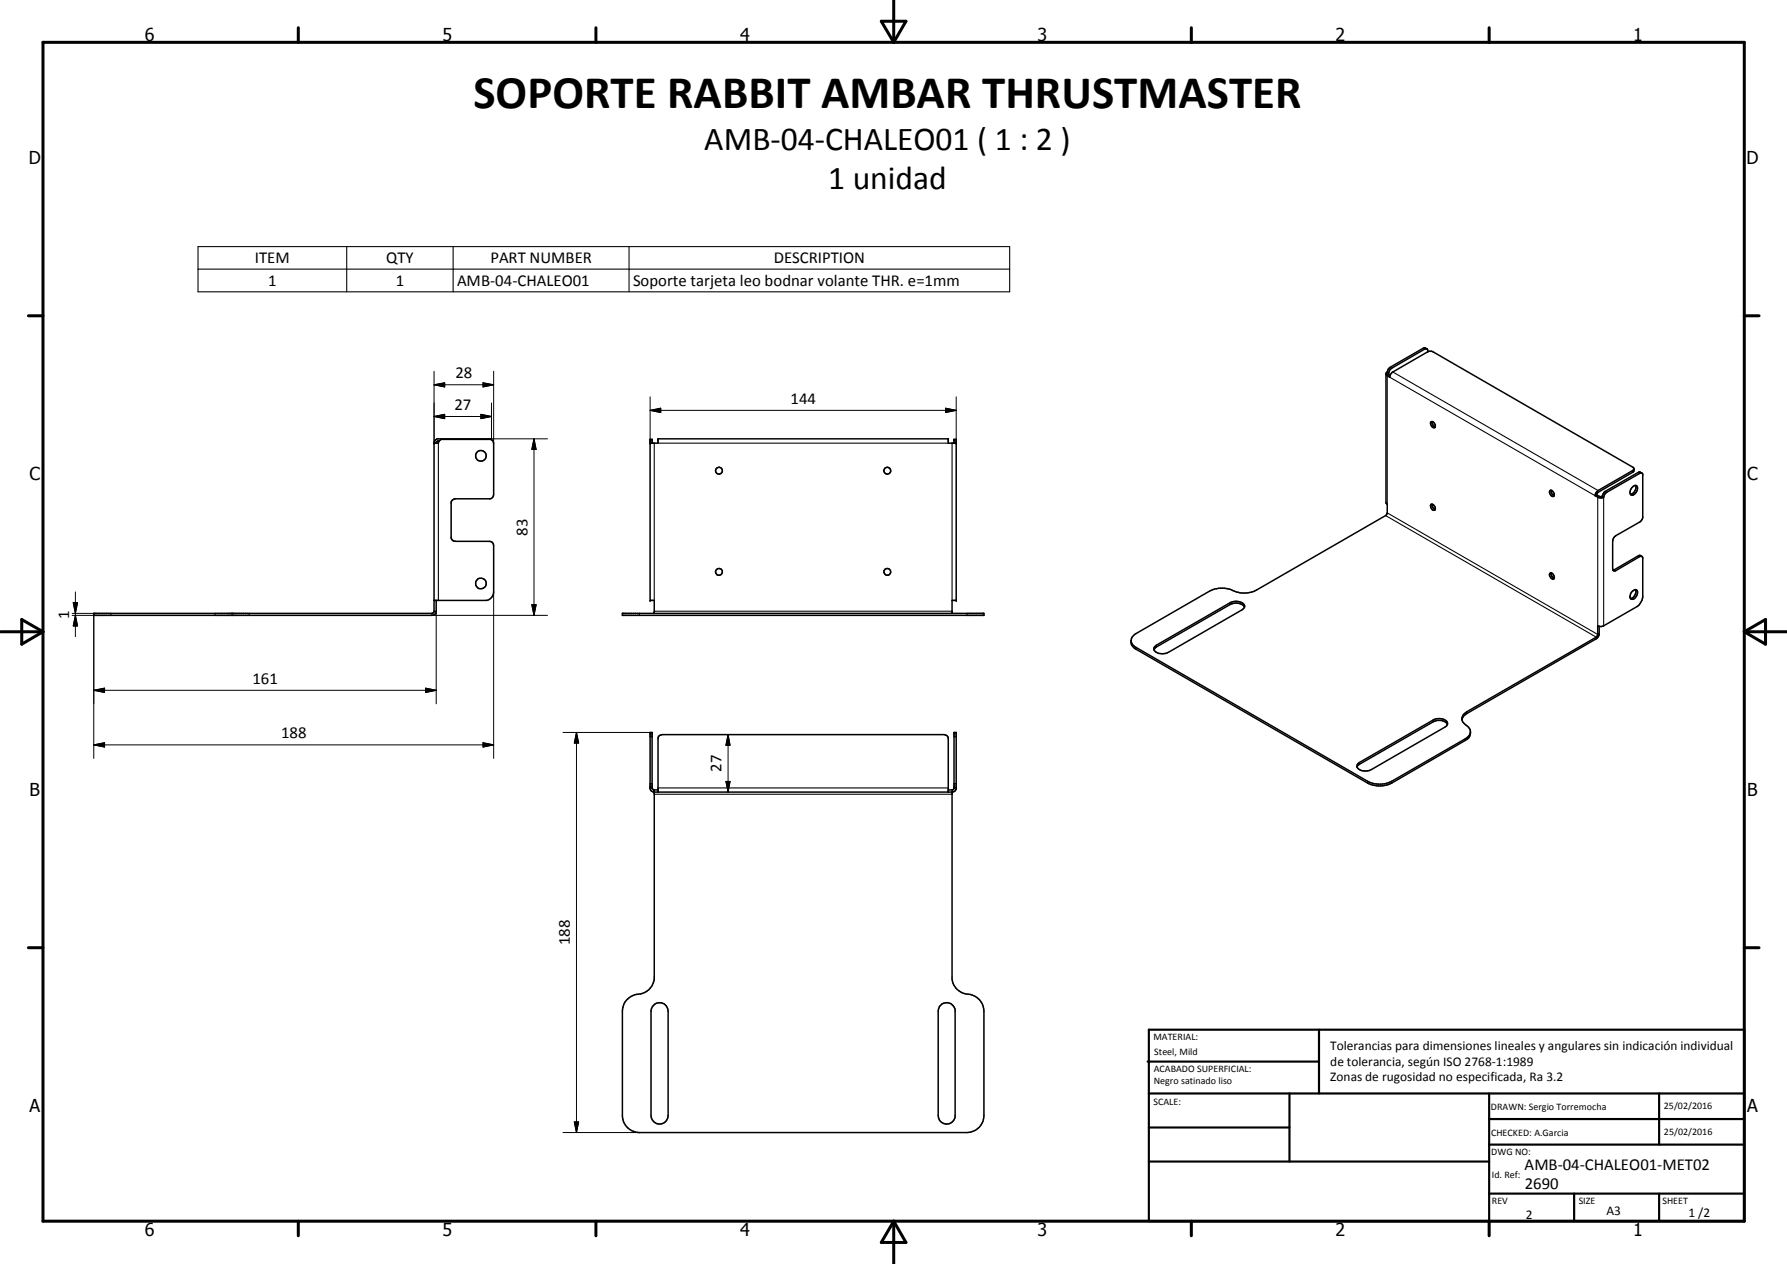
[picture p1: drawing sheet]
<svg xmlns="http://www.w3.org/2000/svg" width="420mm" height="297mm" viewBox="0 0 420 297" stroke-linecap="round" stroke-linejoin="round" font-family="sans-serif">
<g fill="none" stroke="#000" stroke-width=".35">
<path d="M325.9 88l.9 .6 .1-.6 .4-.5 8.3-4.8 1-.2 47.5 27.5 .1 .7-.2 .2-8.3 4.8-.3 .6M326.2 87.5l.3 .2M326.2 87.5l-.3 .3v30.4l.3 .3-.1 2.3-.3 .4-30.4 17.5a6.5 6.5 0 0 1-6.2-.2 6.4 6.4 0 0 0-4.8 .4l-17.3 10a1.73 1.73 0 0 0-1.1 1.6 1.73 1.73 0 0 0 1.1 1.6l54.5 31.5a6.2 6.2 0 0 0 5.6 0l17.3-10 .8-.7 .4-.7M326.5 87.7l-.2 .2 .5 .4M335.4 82h-.4l-7.8 4.5-.5 .5-.2 .7M335.4 82l.3 .3v.4M335.5 82l-.4-.3-.5 .1-7.8 4.5-.4 .5-.2 .7M336.5 99.1a.89 .89 0 0 1 .8 .4 .89 .89 0 0 1 0 1 .98 .98 0 0 1-.8-1.4zM336.7 99.1l.2 .8 .6 .4M102.1 104.1h1a1.03 1.03 0 0 1 .7-.8h11.5l.4 .1 .3 .4v12.8l-.7 .6h-8.2l-.6 .2-.4 .6v8.4l.5 .7 .5 .1h8l.8 .4 .2 .6v10.9a2.07 2.07 0 0 1-1.7 2h-12.3M102.1 104.1v39.7l-.2 .2-.4 .1h-79.5v.5h79.5l.5-.1 .6-.7v-2.7M103.3 103.6l-.7 .2v.3"/>
<path d="M115.6 103.4v-.3h-12.8l-.5 .4-.2 .6M152.9 104.1h1.8v-1h68.3v1h1.8M153.3 104.1v-.8h-.4v37.8h.9v3M224.3 104.1v-.8h.5v37.8h-1v3M336.5 118.5a.85 .85 0 0 1 .8 .5 .85 .85 0 0 1-.1 .9 1.01 1.01 0 0 1-.7-1.4zM336.7 118.5l.2 .8 .6 .4M364.4 115.3a.89 .89 0 0 1 1.1 1.1l-.2 .2a.88 .88 0 0 1-.8-.4 .88 .88 0 0 1-.1-.9zM364.7 115.2l.2 .9 .5 .4M375.1 116.5l.9 .5h.7l.4-.2M375.4 116.3l.7 .4 .6-.1M375.4 116.3l-.3 .2M376.7 116.6l.4 .2"/>
<path d="M377.1 116.8l.2-.6 .5-.5 7.7-4.4 .4-.2 .3 .2v10.5l-.5 .8-5.8 3.3-.5 .5-.2 .7 .1 6.9M383.6 114.7l.6-.5 .5-.1a1.4 1.4 0 0 1 .1 1.5 1.4 1.4 0 0 1-1.3 .7l-.3-.7zM384.2 110.2l-.3 .4-8.2 4.7-.5 .6-.1 .6M384.5 114.1a1.66 1.66 0 0 1-1.1 2.1M386 111.2l-.4-.3-.4 .1-7.8 4.5-.7 1.1M364.4 134.8a.68 .68 0 0 1 .7 0 .68 .68 0 0 1 .3 .6 .45 .45 0 0 1-.2 .7 .45 .45 0 0 1-.6-.3l-.3-.6zM364.7 134.6l.2 .9 .5 .4M379.3 134l.1 .2 .5-.1 5.6-3.3h.6l.1 .3v9.3l-.1 .7-.8 1.1-8.2 4.9-.6 .1-.8-.1v2l-.4 .6-30.4 17.6a1.72 1.72 0 0 0-1.2 1.5 1.72 1.72 0 0 0 1 1.6 1.98 1.98 0 0 1 1 1.9 1.98 1.98 0 0 1-1.2 1.7l-17.3 10a6.2 6.2 0 0 1-5.6 0l-54.8-31.6a1.91 1.91 0 0 1-.9-1.9M384.5 138.6a1.67 1.67 0 0 1-1.1 2M384.5 138.6h.2a1.39 1.39 0 0 1-.7 2.2l-.6-.1M384.5 138.6a1.65 1.65 0 0 0-1.1 2.1M386 130.8l-.4-.3-.4 .1-5.9 3.4"/>
<path d="M146.3 144.1h85v.5h-85zM271.5 152l17.7-10.4a2.56 2.56 0 0 1 3.4 .8v.4l-.6 .5-17.3 10a2.4 2.4 0 0 1-3.4-.7zM292.6 142.7a2.6 2.6 0 0 0-3.4-.6l-17.3 10-.6 .6M376 147.2v1.9l-.7 1-30.4 17.6a1.94 1.94 0 0 0-1.2 1.4M319.4 179.4l17.6-10.2a2.37 2.37 0 0 1 3.3 .7l-.1 .6-.4 .4-17.4 9.9a2.37 2.37 0 0 1-3.3-.7zM340.3 170.2a2.53 2.53 0 0 0-3.3-.6l-17.4 10-.5 .6M152.9 185.2h.4M153.3 185.2v-13.1h-.4v13.3l.3 .6 .5 .1h70.3l.4-.1 .4-.6v-13.3h-.5v13.2l-.3 .3h-1M153.3 185.2l.4 .4h1M153.8 186.1v44a4.1 4.1 0 0 1-4.2 3.6 4.1 4.1 0 0 0-3.3 3.9v24.5a4 4 0 0 0 4 4h77.1a4 4 0 0 0 3.9-4v-24.5a4.1 4.1 0 0 0-4.2-4 4.1 4.1 0 0 1-3.3-3.5v-44M154.7 186.1v-12.7l.4-.6 .6-.2 66.5 .1 .6 .3 .2 .4v12.7M224.3 185.2h.5"/>
<path d="M153.6 236.3a1.99 1.99 0 0 1 2.2-.5 1.99 1.99 0 0 1 1.3 1.9v24.4a2.01 2.01 0 0 1-2 2.1 2.01 2.01 0 0 1-2-2.1v-24.4l.1-.7zM221.1 236.3a2.02 2.02 0 0 1 2-.6 2.02 2.02 0 0 1 1.5 1.6v25.2a2.01 2.01 0 0 1-2.2 1.7 2.01 2.01 0 0 1-1.8-2.1v-24.4z"/>
<circle cx="113.1" cy="107.1" r="1.26"/>
<circle cx="169.1" cy="110.6" r=".81"/>
<circle cx="208.6" cy="110.6" r=".8"/>
<circle cx="113.1" cy="137.1" r="1.27"/>
<circle cx="169.1" cy="134.4" r=".81"/>
<circle cx="208.6" cy="134.4" r=".81"/>
</g>
<g fill="none" stroke="#000" stroke-width=".25">
<path d="M46.6 58h190.8v10.6h-190.8zM81.5 58v10.6M106.5 58v10.6M147.9 58v10.6M46.6 63.2h190.8M326.4 88l-.4 .2M326.5 87.7v.4l-.3 .2v30.2M326.8 88.6l48.3 27.9M326.8 86.3l.4 .2M327.5 87.4l48.2 27.9M334.6 81.8l.4 .2M103.1 104.1v37"/>
<path d="M114.6 103.1v.2M153.8 104.1v37M154.7 104.1h68.3M223.8 104.1v37M376 116.6l-.3 .2v30.3M376.1 116.7l-.4 .2M377.1 116.8v30.3M377.4 115.5l.4 .2M383.9 110.6v.4M385.2 111l.3 .3M325.8 121.2l49.5 28.5v.4M326.2 120.5l49.5 28.6 .3-.2"/>
<path d="M379.5 133.9l.4 .2M385.2 130.6l.3 .2M26.1 144.1v.5M50.6 144.1v.5M54.6 144.1v.5M58.6 144.1v.5M101.5 144.1v.5M102.1 143.6h.5M150.3 144.1v.5M153.8 143.6h70M227.4 144.1v.5M267.1 152.1v.5"/>
<path d="M271.9 151.6v.5M289.2 141.6v.5M152.9 173.1h.4M224.3 173.1h.5M319.6 179.2v.4M337 169.2v.4M344.5 173.6v.4M344.9 167.3v.4M152.9 184.1h.4M153.7 185.6v.5M153.8 185.6v.5M153.8 186.6h70"/>
<path d="M154.7 185.2h68.3M223.8 185.6v.5M224 185.6v.5M224.3 184.1h.5M321.6 183.6v.4M327.2 183.6v.4"/>
</g>
<g fill="#000">
<circle cx="102.1" cy="104.1" r=".18"/>
<circle cx="152.9" cy="103.3" r=".18"/>
<circle cx="152.9" cy="104.1" r=".18"/>
<circle cx="153.3" cy="103.3" r=".18"/>
<circle cx="154.7" cy="103.1" r=".18"/>
<circle cx="223" cy="103.1" r=".18"/>
<circle cx="224.3" cy="103.3" r=".18"/>
<circle cx="224.8" cy="104.1" r=".18"/>
<circle cx="224.8" cy="103.3" r=".18"/>
<circle cx="152.9" cy="141.1" r=".18"/>
<circle cx="224.8" cy="141.1" r=".18"/>
</g>
<g fill="none" stroke="#000" stroke-width=".71">
<path d="M10.1 9.9h400v277.1h-400zM70.1 6.5v3.4M140.1 6.5v3.4M207.2 5h5.8l-2.9 4.9zM210.1 0v9.9M280.1 6.5v3.4M350.1 6.5v3.4M6.7 74.2h3.4M410.1 74.2h3.5M.1 148.5h10M5.1 145.6l5 2.9-5 2.9zM410.1 148.5h10"/>
<path d="M410.1 148.5l5-2.9v5.8zM6.7 222.7h3.4M410.1 222.7h3.5M70.1 287v3.4M140.1 287v3.4M210.1 287v10M210.1 287l2.9 5h-5.8zM280.1 287v3.4M350.1 287v3.4"/>
</g>
<g fill="none" stroke="#000" stroke-width=".51">
<path d="M269.8 249.5h40.3M270.1 242h140v45h-140zM270.1 257h140M303.2 257v16M310.1 242v15M350.1 257v30M390.1 257v12M270.1 265h33.1M270.1 273h80M350.1 269h60M350.1 263h60M350.1 280.5h60"/>
<path d="M370.1 280.5v6.5M390.1 280.5v6.5"/>
</g>
<g fill="none" stroke="#000" stroke-width=".24">
<path d="M102.1 90.4l2.5-.4v.9zM102.1 97.9l2.5-.5v1zM102.1 90.4h14M102.1 87.2v16.9M102.1 97.9h13.5M113.1 97.4l2.5 .5-2.5 .5zM113.6 90l2.5 .4-2.5 .5zM115.6 94.7v8.4h13.1M116.1 87.2v17M152.9 96.4l2.5-.5v1zM152.9 96.4h71.9M152.9 93.3v10.8"/>
<path d="M222.3 95.9l2.5 .5-2.5 .5zM224.8 93.3v10.8M125.5 103.1l.6 2.5h-1.1zM125.5 103.1v41.5M17.7 139.1v10.5M116.1 139.1v39.1M17 144.6h5v33.6M17 144.1h5M17.2 141.6h1l-.5 2.5zM17.7 144.6l.5 2.5h-1zM101.5 144.6h27.2M102.6 143.6v21.8"/>
<path d="M125 142.1h1.1l-.6 2.5zM22 162.2l2.6-.5v1zM22 175l2.6-.5v1.1zM22 162.2h80.6M22 175h94.1M100.1 161.7l2.5 .5-2.5 .5zM113.6 174.5l2.5 .5-2.5 .6zM132.4 172.1h20.5M135.5 172.1l.5 2.5h-1zM135.5 172.1v94M171.2 172.6l.5 2.5h-1zM171.2 172.6v13.5"/>
<path d="M170.7 183.6h1l-.5 2.5zM132.4 266.1h17.9M135 263.7h1l-.5 2.4z"/>
</g>
<g fill="#000">
<path d="M102.1 90.4l2.5-.4v.9zM102.1 97.9l2.5-.5v1zM113.1 97.4l2.5 .5-2.5 .5zM113.6 90l2.5 .4-2.5 .5zM152.9 96.4l2.5-.5v1zM222.3 95.9l2.5 .5-2.5 .5zM125.5 103.1l.6 2.5h-1.1zM17.2 141.6h1l-.5 2.5zM17.7 144.6l.5 2.5h-1zM125 142.1h1.1l-.6 2.5zM22 162.2l2.6-.5v1zM22 175l2.6-.5v1.1z"/>
<path d="M100.1 161.7l2.5 .5-2.5 .5zM113.6 174.5l2.5 .5-2.5 .6zM135.5 172.1l.5 2.5h-1zM171.2 172.6l.5 2.5h-1zM170.7 183.6h1l-.5 2.5zM135 263.7h1l-.5 2.4z"/>
</g>
<text font-size="11" x="111.3" y="25.4">SOPORTE RABBIT AMBAR THRUSTMASTER</text>
<g font-size="7.9">
<text x="165.6" y="35.3">AMB-04-CHALEO01 ( 1 : 2 )</text>
<text x="194.7" y="44.4">1 unidad</text>
</g>
<g font-size="4.2">
<text x="34" y="9.6">6</text>
<text x="104" y="9.6">5</text>
<text x="174" y="9.6">4</text>
<text x="244" y="9.6">3</text>
<text x="314" y="9.6">2</text>
<text x="384" y="9.6">1</text>
<text x="6.8" y="38.7">D</text>
<text x="410.6" y="38.7">D</text>
<text x="7" y="112.9">C</text>
<text x="410.8" y="112.9">C</text>
<text x="7" y="187.1">B</text>
<text x="410.8" y="187.1">B</text>
<text x="7" y="261.4">A</text>
<text x="410.8" y="261.4">A</text>
<text x="34" y="290.4">6</text>
<text x="104" y="290.4">5</text>
<text x="174" y="290.4">4</text>
<text x="244" y="290.4">3</text>
<text x="314" y="290.4">2</text>
<text x="384" y="290.4">1</text>
</g>
<g font-size="3.9">
<text x="59.9" y="61.9">ITEM</text>
<text x="90.8" y="61.9">QTY</text>
<text x="115.3" y="61.9">PART NUMBER</text>
<text x="181.9" y="61.9">DESCRIPTION</text>
<text x="63.1" y="67.2">1</text>
<text x="93.1" y="67.2">1</text>
<text x="107.5" y="67.2">AMB-04-CHALEO01</text>
<text x="148.8" y="67.3">Soporte tarjeta leo bodnar volante THR. e=1mm</text>
<text x="107.1" y="88.9">28</text>
<text x="185.9" y="95">144</text>
<text x="106.8" y="96.4">27</text>
<text x="124" y="125.9" transform="rotate(-90 124 125.9)">83</text>
<text x="16.2" y="145.4" transform="rotate(-90 16.2 145.4)">1</text>
<text x="59.4" y="160.7">161</text>
<text x="66.1" y="173.5">188</text>
<text x="169.7" y="181.4" transform="rotate(-90 169.7 181.4)">27</text>
<text x="134" y="222.2" transform="rotate(-90 134 222.2)">188</text>
<text x="358.5" y="275">AMB-04-CHALEO01-MET02</text>
<text x="358.5" y="279.4">2690</text>
</g>
<g font-size="3.1">
<text x="312.7" y="246.8">Tolerancias para dimensiones lineales y angulares sin indicación individual</text>
<text x="312.7" y="250.4">de tolerancia, según ISO 2768-1:1989</text>
<text x="312.7" y="254">Zonas de rugosidad no especificada, Ra 3.2</text>
<text x="358.7" y="286.5">2</text>
<text x="377.7" y="285.6">A3</text>
<text x="397" y="285.9">1 /2</text>
</g>
<g font-size="2.4">
<text x="271.2" y="244.4">MATERIAL:</text>
<text x="271.3" y="252">ACABADO SUPERFICIAL:</text>
<text x="271.4" y="247.9">Steel, Mild</text>
<text x="271.3" y="254.6">Negro satinado liso</text>
<text x="271.2" y="259.7">SCALE:</text>
<text x="350.6" y="260.8">DRAWN: Sergio Torremocha</text>
<text x="391.2" y="260.6">25/02/2016</text>
<text x="350.6" y="267">CHECKED: A.Garcia</text>
<text x="391.2" y="266.7">25/02/2016</text>
<text x="350.6" y="271.4">DWG NO:</text>
<text x="350.8" y="276.9">Id. Ref:</text>
<text x="350.8" y="282.8">REV</text>
<text x="371.2" y="282.9">SIZE</text>
<text x="390.9" y="282.9">SHEET</text>
</g>
</svg>
